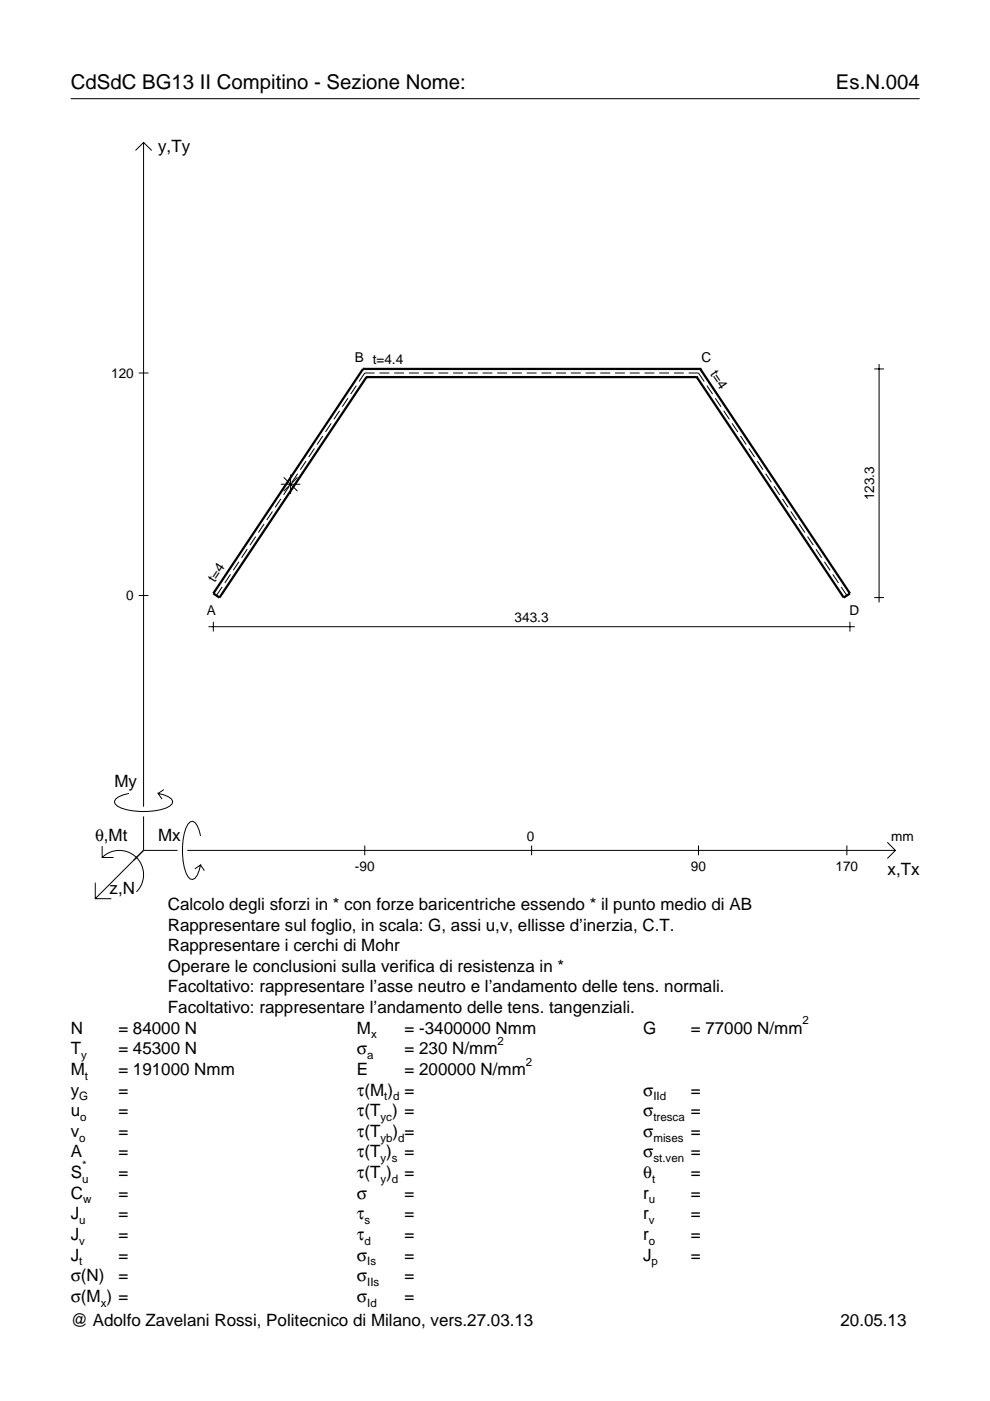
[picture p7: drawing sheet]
<svg xmlns="http://www.w3.org/2000/svg" width="210mm" height="297mm" viewBox="0 0 210 297" stroke-linecap="round" stroke-linejoin="round" font-family="sans-serif">
<g fill="none" stroke="#000" stroke-width=".21">
<path d="M15 20.9h180M28.7 31.9l1.7-1.7 1.8 1.7M30.4 30.2v140.8M29.4 79.1h2.1M79.4 79.1h-2.1l-1.2 1.8M80.5 79.1h2M83.6 79.1h2.1M86.7 79.1h2.1M89.8 79.1h2.1M92.9 79.1h2.1M96.1 79.1h2.1M99.2 79.1h2.1"/>
<path d="M102.3 79.1h2.1M105.4 79.1h2.1M108.5 79.1h2.1M111.7 79.1h2.1M114.8 79.1h2.1M117.9 79.1h2.1M121 79.1h2.1M124.2 79.1h2M127.3 79.1h2.1M130.4 79.1h2.1M133.5 79.1h2.1M136.6 79.1h2.1"/>
<path d="M139.8 79.1h2.1M142.9 79.1h2.1M146 79.1h2.1l1.2 1.8M185.4 78.2h2M186.4 77.2v50.5M64.9 97.8l-1.2 1.8M66.7 95.1l-1.2 1.8M68.4 92.4l-1.2 1.8M70.2 89.8l-1.2 1.8M72 87.1l-1.2 1.8M73.8 84.4l-1.2 1.8M75.6 81.8l-1.3 1.8"/>
<path d="M149.9 81.8l1.2 1.8M151.7 84.4l1.2 1.8M153.4 87.1l1.2 1.8M155.2 89.8l1.2 1.8M157 92.4l1.2 1.8M158.8 95.1l1.2 1.8M160.6 97.8l1.2 1.8M50.6 119.1l-1.2 1.8M52.4 116.4l-1.2 1.9M54.2 113.8l-1.2 1.8M56 111.1l-1.2 1.8M57.8 108.4l-1.2 1.9"/>
<path d="M59.5 102.7h4.2M59.5 105.8l-1.2 1.8M60.2 101.2l2.9 2.9M61.3 103.1l-1.2 1.8M61.6 100.6v4.1M63.1 101.2l-2.9 2.9M63.1 100.4l-1.2 1.8M162.3 100.4l1.2 1.8M164.1 103.1l1.2 1.8M165.9 105.8l1.2 1.8M167.7 108.4l1.2 1.9M169.4 111.1l1.3 1.8"/>
<path d="M171.2 113.8l1.2 1.8M173 116.4l1.2 1.9M174.8 119.1l1.2 1.8M29.4 126.3h2.1M44.2 132.9h137M45.2 131.8v2.1M47.1 124.5l-1.2 1.8M48.9 121.8l-1.2 1.8M176.6 121.8l1.2 1.8M178.3 124.5l1.3 1.8M180.2 131.8v2.1M185.4 126.7h2"/>
<path d="M21.7 179.4v2.4h2.4M27.3 168.2a3.6 3.6 0 0 0-3 1.7l.1 .5a5.6 5.6 0 0 0 3.8 1.5 13.4 13.4 0 0 0 7.8-1l.5-.5 .1-.5a3.6 3.6 0 0 0-3.1-1.7l.8 1.2M30.4 173.1v7.2M34.7 167.4l-1.2 .8M42.5 177.2a3.6 3.6 0 0 0-1.7-3.1l-.5 .2a5.7 5.7 0 0 0-1.5 3.7 13.3 13.3 0 0 0 1 7.9l.5 .5 .5 .1a3.6 3.6 0 0 0 1.7-3.1l-1.2 .8M77.3 179.3v2M112.7 179.3v2M148.1 179.3v2M179.6 179.3v2M188.1 178.6l1.7 1.7-1.7 1.7M20.2 187.2v3.3h3.4M21.7 181.8a5.1 5.1 0 0 1 7.2 0 5.1 5.1 0 0 1 0 7.3"/>
<path d="M30.4 180.3l-10.2 10.2M30.4 180.3h7.2M39.7 180.3h150.1M42.5 183.4l.8 1.2"/>
</g>
<path d="M77 78.2h.1M77 78.2l-31.8 47.6 1.3 .9 31.2-46.7M77 78.2h71.5M77.7 80h.1M77.7 80h70M147.7 80h.1M148.5 78.2h.1M148.5 78.2l31.7 47.6-1.3 .9-31.2-46.7" fill="none" stroke="#000" stroke-width=".48"/>
<g font-size="4.3">
<text x="15" y="18.9">CdSdC BG13 II Compitino - Sezione Nome:</text>
<text x="177.2" y="18.9">Es.N.004</text>
</g>
<g font-size="3.6">
<text x="33.5" y="32.3">y,Ty</text>
<text x="24.3" y="166.9">My</text>
<text x="20.1" y="178.2">θ,Mt</text>
<text x="33.5" y="178.2">Mx</text>
<text x="188.2" y="185.5">x,Tx</text>
<text x="23.2" y="189.6">z,N</text>
<text x="35.6" y="192.9">Calcolo degli sforzi in * con forze baricentriche essendo * il punto medio di AB</text>
<text x="35.6" y="197.3">Rappresentare sul foglio, in scala: G, assi u,v, ellisse d’inerzia, C.T.</text>
<text x="35.6" y="201.7">Rappresentare i cerchi di Mohr</text>
<text x="35.6" y="206">Operare le conclusioni sulla verifica di resistenza in *</text>
<text x="35.6" y="210.4">Facoltativo: rappresentare l’asse neutro e l’andamento delle tens. normali.</text>
<text x="35.6" y="214.8">Facoltativo: rappresentare l’andamento delle tens. tangenziali.</text>
<text x="15" y="219.2">N</text>
<text x="25.1" y="219.2">= 84000 N</text>
<text x="75.7" y="219.2">M</text>
<text x="85.8" y="219.2">= -3400000 Nmm</text>
<text x="136.4" y="219.2">G</text>
<text x="146.5" y="219.2">= 77000 N/mm</text>
<text x="15" y="223.5">T</text>
<text x="15" y="227.9">M</text>
<text x="25.1" y="223.5">= 45300 N</text>
<text x="25.1" y="227.9">= 191000 Nmm</text>
<text x="75.7" y="223.5">σ</text>
<text x="75.7" y="227.9">E</text>
<text x="85.8" y="223.5">= 230 N/mm</text>
<text x="85.8" y="227.9">= 200000 N/mm</text>
<text x="15" y="232.3">y</text>
<text x="25.1" y="232.3">=</text>
<text x="75.7" y="232.3">τ(M ) =</text>
<text x="136.4" y="232.3">σ</text>
<text x="146.5" y="232.3">=</text>
<text x="15" y="236.7">u</text>
<text x="25.1" y="236.7">=</text>
<text x="75.7" y="236.7">τ(T ) =</text>
<text x="136.4" y="236.7">σ</text>
<text x="146.5" y="236.7">=</text>
<text x="15" y="241">v</text>
<text x="15" y="245.4">A</text>
<text x="25.1" y="241">=</text>
<text x="25.1" y="245.4">=</text>
<text x="75.7" y="245.4">τ(T )</text>
<text x="75.7" y="241">τ(T</text>
<text x="83.3" y="241">) =</text>
<text x="85.8" y="245.4">=</text>
<text x="136.4" y="241">σ</text>
<text x="136.4" y="245.4">σ</text>
<text x="146.5" y="241">=</text>
<text x="146.5" y="245.4">=</text>
<text x="15" y="249.8">S</text>
<text x="25.1" y="249.8">=</text>
<text x="75.7" y="249.8">τ(T )</text>
<text x="85.8" y="249.8">=</text>
<text x="136.4" y="249.8">θ</text>
<text x="146.5" y="249.8">=</text>
<text x="15" y="254.2">C</text>
<text x="25.1" y="254.2">=</text>
<text x="75.7" y="254.2">σ</text>
<text x="85.8" y="254.2">=</text>
<text x="136.4" y="254.2">r</text>
<text x="146.5" y="254.2">=</text>
<text x="15" y="258.5">J</text>
<text x="15" y="262.9">J</text>
<text x="25.1" y="258.5">=</text>
<text x="25.1" y="262.9">=</text>
<text x="75.7" y="258.5">τ</text>
<text x="75.7" y="262.9">τ</text>
<text x="85.8" y="258.5">=</text>
<text x="85.8" y="262.9">=</text>
<text x="136.4" y="258.5">r</text>
<text x="136.4" y="262.9">r</text>
<text x="146.5" y="258.5">=</text>
<text x="146.5" y="262.9">=</text>
<text x="15" y="267.3">J</text>
<text x="25.1" y="267.3">=</text>
<text x="75.7" y="267.3">σ</text>
<text x="85.8" y="267.3">=</text>
<text x="136.4" y="267.3">J</text>
<text x="146.5" y="267.3">=</text>
<text x="15" y="271.7">σ(N)</text>
<text x="25.1" y="271.7">=</text>
<text x="75.7" y="271.7">σ</text>
<text x="85.8" y="271.7">=</text>
<text x="15" y="281.2">@ Adolfo Zavelani Rossi, Politecnico di Milano, vers.27.03.13</text>
<text x="15" y="276">σ(M ) =</text>
<text x="75.7" y="276">σ</text>
<text x="85.8" y="276">=</text>
<text x="178.2" y="281.2">20.05.13</text>
</g>
<g font-size="2.9">
<text x="75.2" y="76.7">B t=4.4</text>
<text x="148.7" y="76.7">C</text>
<text x="23.6" y="80.1">120</text>
<text x="150.5" y="79.4" transform="rotate(56 150.5 79.4)">t=4</text>
<text x="185.4" y="106.1" transform="rotate(-90 185.4 106.1)">123.3</text>
<text x="45.5" y="123.5" transform="rotate(-56 45.5 123.5)">t=4</text>
<text x="26.8" y="127.3">0</text>
<text x="43.8" y="130.3">A</text>
<text x="109.1" y="131.8">343.3</text>
<text x="180.1" y="130.3">D</text>
<text x="111.7" y="178.2">0</text>
<text x="189" y="178.2">mm</text>
<text x="75.3" y="184.7">-90</text>
<text x="146.5" y="184.7">90</text>
<text x="177.2" y="184.7">170</text>
</g>
<g font-size="2.4">
<text x="78.7" y="220.2">x</text>
<text x="105.5" y="221.5">2</text>
<text x="170.2" y="217.2">2</text>
<text x="17.2" y="224.5">y</text>
<text x="77.9" y="224.5">a</text>
<text x="111.5" y="225.9">2</text>
<text x="16.8" y="233.3">G</text>
<text x="18" y="228.9">t</text>
<text x="81.5" y="233.3">t d</text>
<text x="138.5" y="233.3">IId</text>
<text x="17" y="237.7">o</text>
<text x="80.7" y="237.7">yc</text>
<text x="138.5" y="237.7">tresca</text>
<text x="16.8" y="242">o</text>
<text x="80.7" y="242">yb d</text>
<text x="138.5" y="242">mises</text>
<text x="17.4" y="250.8">u</text>
<text x="17.4" y="247.8">*</text>
<text x="80.7" y="246.4">y s</text>
<text x="80.7" y="250.8">y d</text>
<text x="138.2" y="250.8">t</text>
<text x="138.5" y="246.4">st.ven</text>
<text x="17.6" y="255.2">w</text>
<text x="137.6" y="255.2">u</text>
<text x="16.8" y="259.5">u</text>
<text x="16.8" y="263.9">v</text>
<text x="77.3" y="259.5">s</text>
<text x="77.3" y="263.9">d</text>
<text x="137.6" y="259.5">v</text>
<text x="137.6" y="263.9">o</text>
<text x="16.8" y="268.3">t</text>
<text x="77.9" y="268.3">Is</text>
<text x="138.2" y="268.3">p</text>
<text x="77.9" y="272.7">IIs</text>
<text x="21.4" y="277">x</text>
<text x="77.9" y="277">Id</text>
</g>
</svg>
